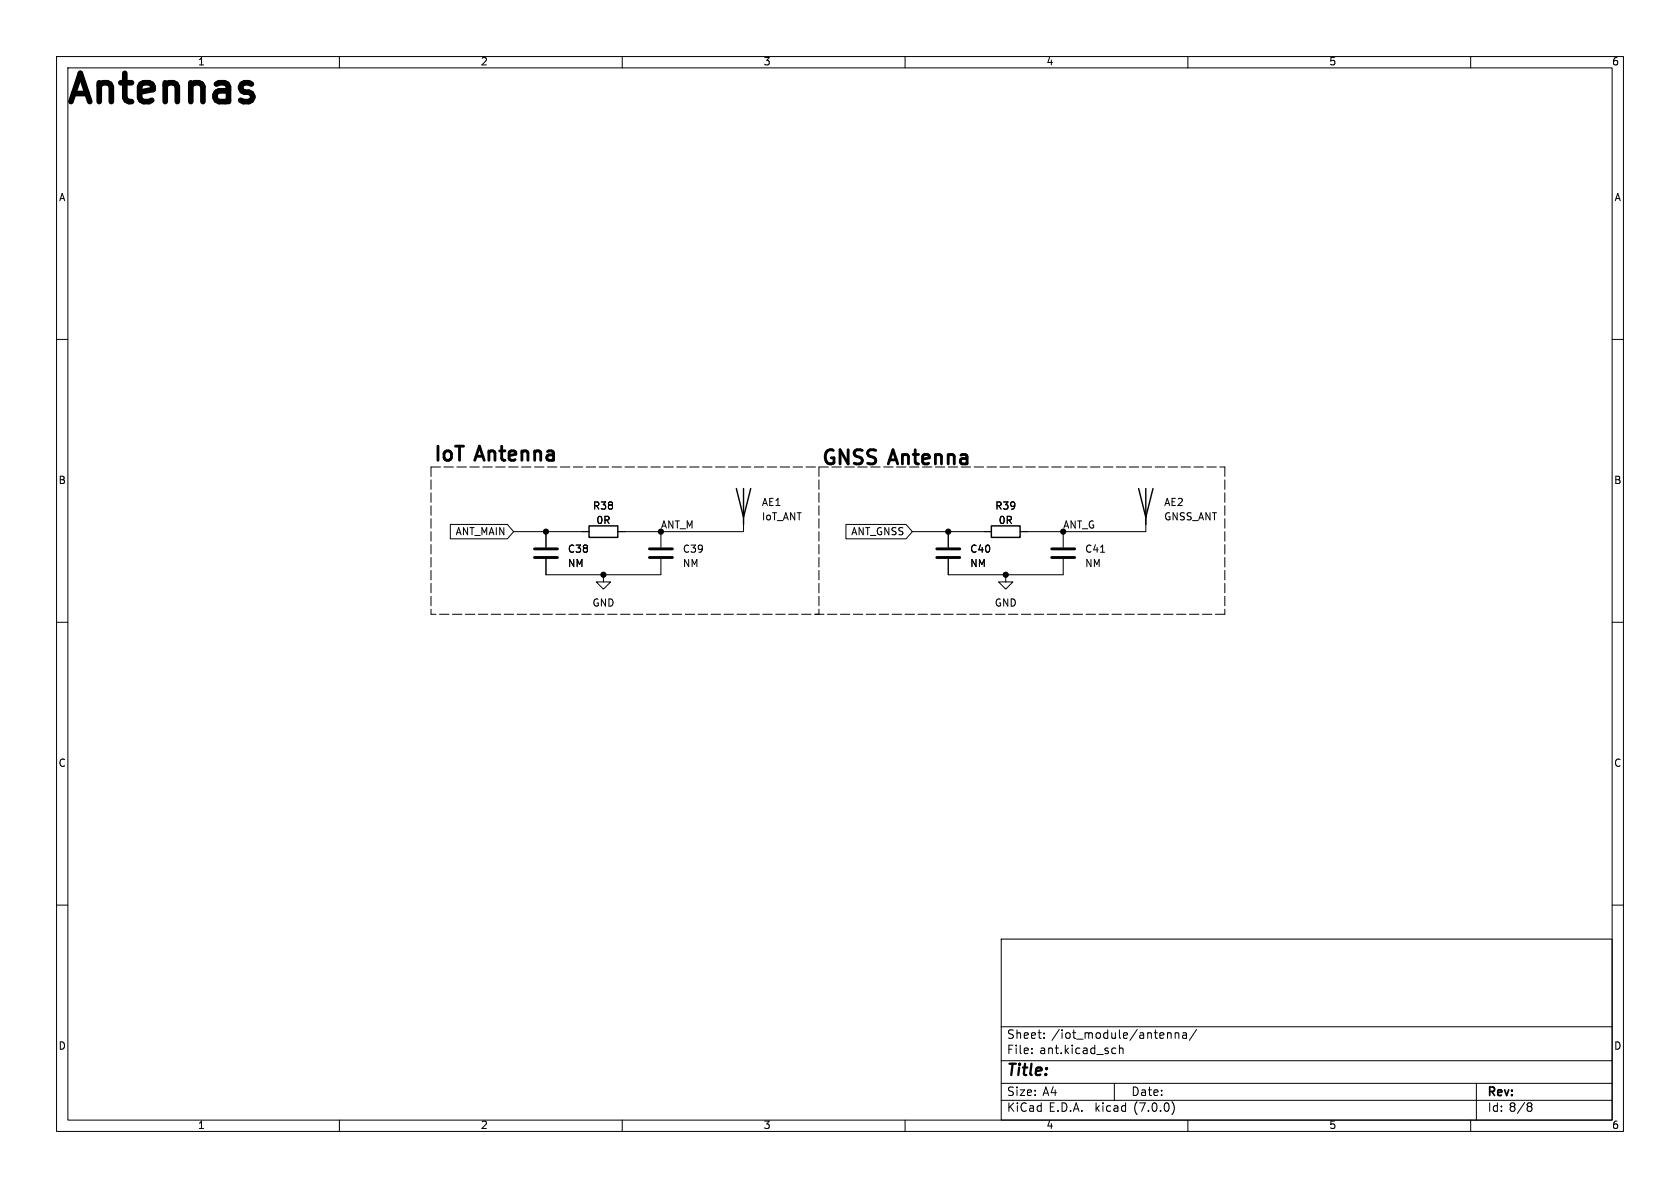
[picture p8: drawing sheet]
<svg xmlns="http://www.w3.org/2000/svg" width="297mm" height="210mm" viewBox="0 0 297 210" stroke-linecap="round" stroke-linejoin="round" font-family="sans-serif">
<g fill="none" stroke="#000" stroke-width=".18">
<path d="M10 10h277v190h-277zM12 12h273v186h-273zM60 10v2M110 10v2M160 10v2M210 10v2M260 10v2M10 60h2M285 60h2M79.6 92.7h10.1l1.1 1.3-1.1 1.3h-10.1zM90.8 94h13.3M96.5 94v2.8"/>
<path d="M96.5 98.8v2.8h20.3v-2.8M116.8 94v2.8M131.4 91.4v2.6h-22.2M149.6 92.7h10.6l1.1 1.3-1.1 1.3h-10.6zM161.3 94h14M167.6 94v2.8M167.6 98.8v2.8h20.4v-2.8M188 94v2.8M202.6 91.4v2.6h-22.3M10 110h2M106.7 101.6v1.3h1.2l-1.2 1.2-1.3-1.2h1.3M144.1 108.6h.7"/>
<path d="M177.8 101.6v1.3h1.3l-1.3 1.2-1.3-1.2h1.3M285 110h2M10 160h2M285 160h2M177 166h108v32h-108zM60 198v2M110 198v2M160 198v2M177 194.5h108M177 191.5h108M177 187.5h108M177 181.5h108"/>
<path d="M182.4 186.1v.2M182.4 185.3v.2M184.6 183.4v.2M184.6 182.6v.2M197 191.5v3M197.1 185.3h.2M197.3 186.2l-.2 .1M197.9 184.8v1.5M197.9 185.4l.2-.1h.4v1M206.4 182.6v1M206.4 182.7l.2-.1h.4v1M207.2 194.7a1.72 1.72 0 0 1 0 2.3"/>
<path d="M207.8 182.7l.2-.1h.3l.1 1M207.8 182.6v1M209.1 182.6h.6l.1 1M209.8 182.9l-.5 .1a.29 .29 0 0 0-.3 .3 .29 .29 0 0 0 .3 .3l.5-.1M210 198v2M211.5 182l-1.2 1.9M260 198v2M261 191.5v6.5M270.3 195h.2l.3 .2-.3 .4M270.3 195.6h.2M270.5 195.6l.3 .1v.5l-.3 .3h-.2"/>
</g>
<path d="M104.1 93h5.1v2h-5.1zM130.2 86.4l1.2 5 1.3-5M131.4 86.4v6.3M175.3 93h5v2h-5zM201.3 86.4l1.3 5 1.2-5M202.6 86.4v6.3" fill="none" stroke="#000" stroke-width=".25"/>
<path d="M94.5 98.6h4.1M94.5 97h4.1M114.8 98.6h4.1M114.8 97h4.1M165.6 98.6h4.1M165.6 97h4.1M185.9 98.6h4.1M185.9 97h4.1" fill="none" stroke="#000" stroke-width=".51"/>
<path d="M76.2 82.6v26M76.2 82.6h140.3M144.8 82.6v26M216.5 82.6v26M216.5 108.6h-140.3" fill="none" stroke="#000" stroke-width=".18" stroke-dasharray="1.7 .6"/>
<g fill="#000" stroke="#000" stroke-width=".18">
<circle cx="96.5" cy="94" r=".46"/>
<circle cx="167.6" cy="94" r=".46"/>
<circle cx="106.7" cy="101.6" r=".46"/>
<circle cx="177.8" cy="101.6" r=".46"/>
</g>
<text font-size="7" x="12.1" y="19.1">Antennas</text>
<g font-size="3.5">
<text x="76.8" y="81.9">IoT Antenna</text>
<text x="145.4" y="82.6">GNSS Antenna</text>
</g>
<text font-size="2.8" x="178" y="190.8">Title:</text>
<g font-size="2.1">
<text x="178" y="183.9">Sheet:</text>
<text x="185.9" y="183.9">/iot_module/antenna/</text>
<text x="178" y="186.6">File:</text>
<text x="183.8" y="186.6">ant.kicad_sch</text>
<text x="178" y="196.8">KiCad</text>
<text x="178" y="194">Size:</text>
<text x="184.3" y="194">A4</text>
<text x="185.4" y="196.8">E.D.A.</text>
<text x="193.7" y="196.8">kicad</text>
<text x="200" y="194">Date:</text>
<text x="200.6" y="196.8">(7.0.0)</text>
<text x="263" y="194.2">Rev:</text>
<text x="263" y="196.8">Id: 8/8</text>
</g>
<g font-size="1.8">
<text x="35" y="11.8">1</text>
<text x="85" y="11.8">2</text>
<text x="135" y="11.8">3</text>
<text x="185" y="11.8">4</text>
<text x="235" y="11.8">5</text>
<text x="285" y="11.8">6</text>
<text x="10.4" y="35.8">A</text>
<text x="285.4" y="35.8">A</text>
<text x="10.3" y="85.8">B</text>
<text x="134.6" y="89.7">AE1</text>
<text x="205.7" y="89.7">AE2</text>
<text x="285.3" y="85.8">B</text>
<text x="80.4" y="94.9">ANT_MAIN</text>
<text x="104.8" y="90.4">R38</text>
<text x="105.4" y="92.9">0R</text>
<text x="116.8" y="93.6">ANT_M</text>
<text x="134.6" y="92.3">IoT_ANT</text>
<text x="150.4" y="94.9">ANT_GNSS</text>
<text x="175.9" y="90.4">R39</text>
<text x="176.5" y="92.9">0R</text>
<text x="188" y="93.6">ANT_G</text>
<text x="205.7" y="92.3">GNSS_ANT</text>
<text x="100.3" y="98">C38</text>
<text x="100.3" y="100.5">NM</text>
<text x="120.7" y="98">C39</text>
<text x="120.7" y="100.5">NM</text>
<text x="171.5" y="98">C40</text>
<text x="171.5" y="100.5">NM</text>
<text x="191.8" y="98">C41</text>
<text x="191.8" y="100.5">NM</text>
<text x="104.7" y="107.5">GND</text>
<text x="175.8" y="107.5">GND</text>
<text x="10.3" y="135.8">C</text>
<text x="285.3" y="135.8">C</text>
<text x="10.3" y="185.8">D</text>
<text x="285.3" y="185.8">D</text>
<text x="35" y="199.8">1</text>
<text x="85" y="199.8">2</text>
<text x="135" y="199.8">3</text>
<text x="185" y="199.8">4</text>
<text x="235" y="199.8">5</text>
<text x="285" y="199.8">6</text>
</g>
</svg>
